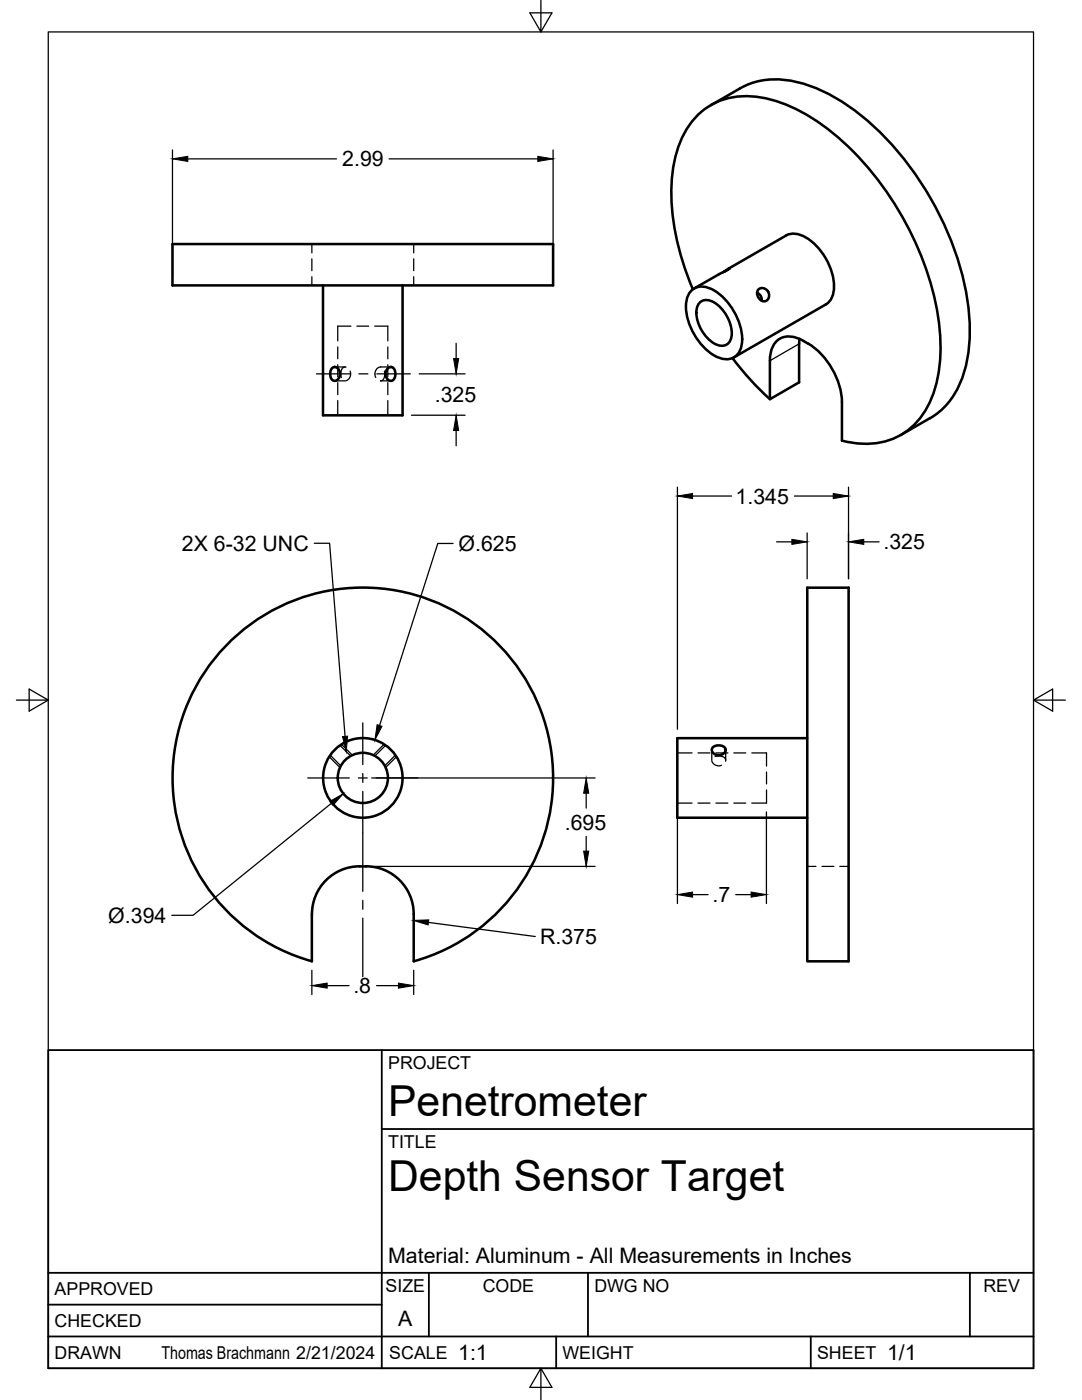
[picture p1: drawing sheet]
<svg xmlns="http://www.w3.org/2000/svg" width="216mm" height="279mm" viewBox="0 0 216 279" stroke-linecap="round" stroke-linejoin="round" font-family="sans-serif">
<!-- layer: Visible -->
<g fill="none" stroke="#000" stroke-width=".51">
<path d="M147.7 17.6l-5.8 3.4M147.7 17.6a16.2 16.2 0 0 1 13.4-.6 42.8 42.8 0 0 1 18.3 13.5 61.6 61.6 0 0 1 13.9 31.1 28.6 28.6 0 0 1-2.1 15.8 14.3 14.3 0 0 1-5.6 6.1M34.4 48.7h76v8.3h-76zM64.5 57v25.9h15.8v-25.9M137.9 58a3.6 3.6 0 0 1 4.6-.1 12.1 12.1 0 0 1 5.5 10.8 3.1 3.1 0 0 1-4.6 2.7 11.9 11.9 0 0 1-6.5-11.2l.3-.9zM138.2 57.7a46.9 46.9 0 0 1-3.9-23.8 17.7 17.7 0 0 1 6.8-12.5 14.9 14.9 0 0 1 11.9-1.7 36.9 36.9 0 0 1 17.4 10.6 61.9 61.9 0 0 1 17 34.7 29.3 29.3 0 0 1-1.8 15.2 13.8 13.8 0 0 1-15.8 8.1l-1.8-.4v-7.7a14.9 14.9 0 0 0-6.7-11.6M144.4 54.3l1.2-.7-7.1 4M145.3 53.6l11.5-6.6a4.5 4.5 0 0 1 4.9 1 12.1 12.1 0 0 1 4.7 10.1 3.5 3.5 0 0 1-1.6 2.7l-18.4 10.5M151.1 58.4l.7 .7 .2 .9M151.3 57.8l.5-.3h.4l.6 .2 .4 .4 .3 .6v.5l-.3 .6-.3 .2-.3 .1-.6-.1-.7-.6-.2-1zM66.3 73.5l.4-.3 .5 .1 .3 .3 .3 .7-.1 1-.4 .5-.3 .2-.7-.2-.3-.6-.1-1zM77.3 73.6l.7-.4 .5 .3 .3 .4 .1 .5-.1 .8-.3 .6-.3 .2-.7-.2-.4-.5-.2-.9z"/>
<path d="M139.5 60.5a2.54 2.54 0 0 1 3.6 .3 7.6 7.6 0 0 1 2.8 6.5 2.07 2.07 0 0 1-1.3 1.7 2.07 2.07 0 0 1-2.1-.5 7.5 7.5 0 0 1-3.5-6.9zM146.2 71.5l3.9 4.7 3.5 3.5M159.5 67.6v1M160.4 68.1l.8 .5M160.4 68.1a4.3 4.3 0 0 0-5.7 .2 5.6 5.6 0 0 0-1.1 3.7v7.7l5.8-3.4v-7.7M185.6 83.4l-5.8 3.4M161.1 117.3h8.2v74.6h-8.2zM142.2 149.2l.8-.4h1.1l.6 .5 .1 .6-.7 .7-.5 .1h-.6l-.8-.6-.2-.5zM161.1 147.3h-26v15.9h26M71.8 172.9a9.6 9.6 0 0 1 10.7 9.5v9.5a38 38 0 0 0 21-58.5 38 38 0 0 0-62.1 0 38 38 0 0 0 20.8 58.4M71.8 172.9a9.5 9.5 0 0 0-9.5 9.5M62.2 182.4v9.5"/>
<circle cx="72.4" cy="155.2" r="7.9"/>
<circle cx="72.4" cy="155.2" r="5"/>
</g>
<!-- layer: Hidden -->
<g fill="none" stroke="#000" stroke-width=".25">
<path d="M62.2 48.7v1.8M62.2 51.6v2.4M62.2 55.2v1.8M82.5 48.7v1.8M82.5 51.6v2.4M82.5 55.2v1.8M66.8 73.2h2.1M66.8 76h2.1M67.4 69.2v2.4M67.4 72.8v2.4M67.4 76.4v2.4M67.4 79.9v3"/>
<path d="M69 73.3h-.4l-.4 .3-.2 .8 .1 1M69.9 74.1l.1 .6-.2 .6-.4 .5-.4 .2M70 65.1h-2.6v2.9M71.2 65.1h2.4M74.8 65.1h2.6v2.9M75.9 73.2h2.1M76 73.2l-.7 .3-.3 .5-.2 .7 .2 .6M76.7 74.1l.1 .7-.2 .8-.3 .3-.4 .1h2.1M77.4 69.2v2.4M77.4 72.8v2.4M77.4 76.4v2.4M77.4 79.9v3"/>
<path d="M65.9 150.7l2.1 2.1M67.8 148.8l2.2 2.1M76.9 148.8l-2.1 2.1M78.9 150.7l-2.1 2.1M135.1 150.3h3M139.3 150.3h2.4M142 149.6v2.1M142 151.8l.2 .5 .5 .4 .6 .1 .7-.1M142.7 151l.9-.1 .7 .1 .4 .4 .1 .5M142.9 150.3h2.3M144.8 149.6v2.1M146.4 150.3h2.4"/>
<path d="M150 150.3h3v2.6M153 154.1v2.3M153 157.6v2.7h-3M135.1 160.3h3M139.3 160.3h2.4M142.9 160.3h2.3M146.4 160.3h2.4M161.1 172.9h1.7M164 172.9h2.4M167.6 172.9h1.7"/>
</g>
<!-- layer: Hidden Narrow -->
<path d="M65.7 151l2.1 2.2M68.2 148.5l2.1 2.2M76.6 148.5l-2.1 2.2M79.1 151l-2.2 2.2" fill="none" stroke="#000" stroke-width=".25"/>
<!-- layer: Visible Narrow -->
<path d="M159.4 68.6l-5.8 3.4" fill="none" stroke="#000" stroke-width=".25"/>
<!-- layer: Titleblock -->
<path d="M9.6 209.6h196.6v63.5h-196.6zM76.2 209.6v63.5M76.2 225.3h130M9.6 254h196.6M85.6 254v12.7M117.3 254v12.7M193.5 254v12.7M9.6 266.7h196.6M9.6 260.4h66.6M111 266.7v6.4M161.8 266.7v6.4" fill="none" stroke="#000" stroke-width=".36"/>
<!-- layer: Border -->
<path d="M9.6 6.4h196.6v266.7h-196.6zM107.9 0v6.4l-2.2-3.8h4.4l-2.2 3.8M3.3 139.7h6.3l-3.8-2.2v4.4l3.8-2.2M206.2 139.7l3.8 2.2v-4.4l-3.8 2.2h6.4M107.9 273.1l2.2 3.8h-4.4l2.2-3.8v6.3" fill="none" stroke="#000" stroke-width=".25"/>
<!-- layer: FD_Dimensions -->
<g fill="none" stroke="#000" stroke-width=".25">
<path d="M34.4 29.9v25.3M37.5 31.7h29.6M77.6 31.7h29.7M110.4 29.9v25.3M83.7 74.6h9.1M91 68.5v3.1M82.1 82.9h10.7M91 85.9v3.1M135.2 97.2v48.3M138.2 99h7.8M158.5 99h7.8M169.3 97.2v18.3"/>
<path d="M90.4 108.5h-3l-11.7 36.3M155 108.1h3M161.1 106.4v9.1M172.4 108.1h3M74.2 155.3h44.5M117 158.3v3M66.1 160.3l-27.6 22.4h-4.2M74.8 172.9h43.9M117 166.9v3M135.2 162v18.3M138.2 178.5h3.1M146.8 178.5h3.1"/>
<path d="M152.9 162v18.3M62.2 193.6v4.9M65.3 196.7h4.3M75.1 196.7h4.4M82.5 193.6v4.9M85.5 184.1l21.3 2.8"/>
</g>
<g fill="#000" stroke="#000" stroke-width=".2">
<path d="M34.4 31.7l3.1-.5v1zM107.3 31.2l3.1 .5-3.1 .5zM90.5 71.6h1l-.5 3zM91 82.9l.5 3h-1zM135.2 99l3-.5v1zM166.3 98.5l3 .5-3 .5zM158 107.6l3.1 .5-3.1 .5zM169.3 108.1l3.1-.5v1zM65.8 159.9l2.7-1.5-2.1 2.3zM75.2 144.6l1 .3-1.4 2.8zM117 155.3l.5 3h-1zM116.5 169.9h1l-.5 3z"/>
<path d="M135.2 178.5l3-.5v1zM149.9 178l3 .5-3 .5zM62.2 196.7l3.1-.5v1zM79.5 196.2l3 .5-3 .5zM82.5 183.7l3.1-.1-.2 1z"/>
</g>
<!-- layer: Smart Centers -->
<path d="M63.1 74.6h6.7M71.6 74.6h1.8M75.2 74.6h6.7M61.4 155.3h8.3M71.5 155.3h1.8M72.4 144.3v8.3M72.4 154.4v1.7M72.4 157.9v20M75.1 155.3h8.3M72.4 179.7v1.8M72.4 183.2v11.7" fill="none" stroke="#000" stroke-width=".25"/>
<!-- layer: Hole Notes -->
<path d="M68.3 147l1.1-.1-.3 3.1z" fill="#000" stroke="#000" stroke-width=".2"/>
<path d="M62.7 108.4h3.1l3.1 38.6" fill="none" stroke="#000" stroke-width=".25"/>
<g font-size="8.5">
<text x="77.4" y="222.8">Penetrometer</text>
<text x="77.4" y="237.8">Depth Sensor Target</text>
</g>
<g font-size="4.3">
<text x="68.3" y="33.2">2.99</text>
<text x="86.8" y="80.2">.325</text>
<text x="146.8" y="100.5">1.345</text>
<text x="36.3" y="110">2X 6-32 UNC</text>
<text x="91.5" y="109.9">Ø.625</text>
<text x="176.3" y="109.6">.325</text>
<text x="112.7" y="165.6">.695</text>
<text x="21.6" y="184.1">Ø.394</text>
<text x="142.2" y="180.1">.7</text>
<text x="107.8" y="188.4">R.375</text>
<text x="70.5" y="198.2">.8</text>
<text x="77.4" y="252">Material: Aluminum - All Measurements in Inches</text>
<text x="79.5" y="264.5">A</text>
<text x="91.4" y="271.4">1:1</text>
<text x="177" y="271.4">1/1</text>
</g>
<g font-size="3.5">
<text x="77.4" y="213.4">PROJECT</text>
<text x="77.4" y="229.1">TITLE</text>
<text x="76.9" y="257.8">SIZE</text>
<text x="96.3" y="257.8">CODE</text>
<text x="118.6" y="257.8">DWG NO</text>
<text x="196.2" y="257.8">REV</text>
<text x="10.9" y="258.5">APPROVED</text>
<text x="10.9" y="264.8">CHECKED</text>
<text x="10.9" y="271.2">DRAWN</text>
<text x="32.2" y="271.2">Thomas Brachmann 2/21/2024</text>
<text x="77.7" y="271.2">SCALE</text>
<text x="112.2" y="271.2">WEIGHT</text>
<text x="163" y="271.2">SHEET</text>
</g>
</svg>
